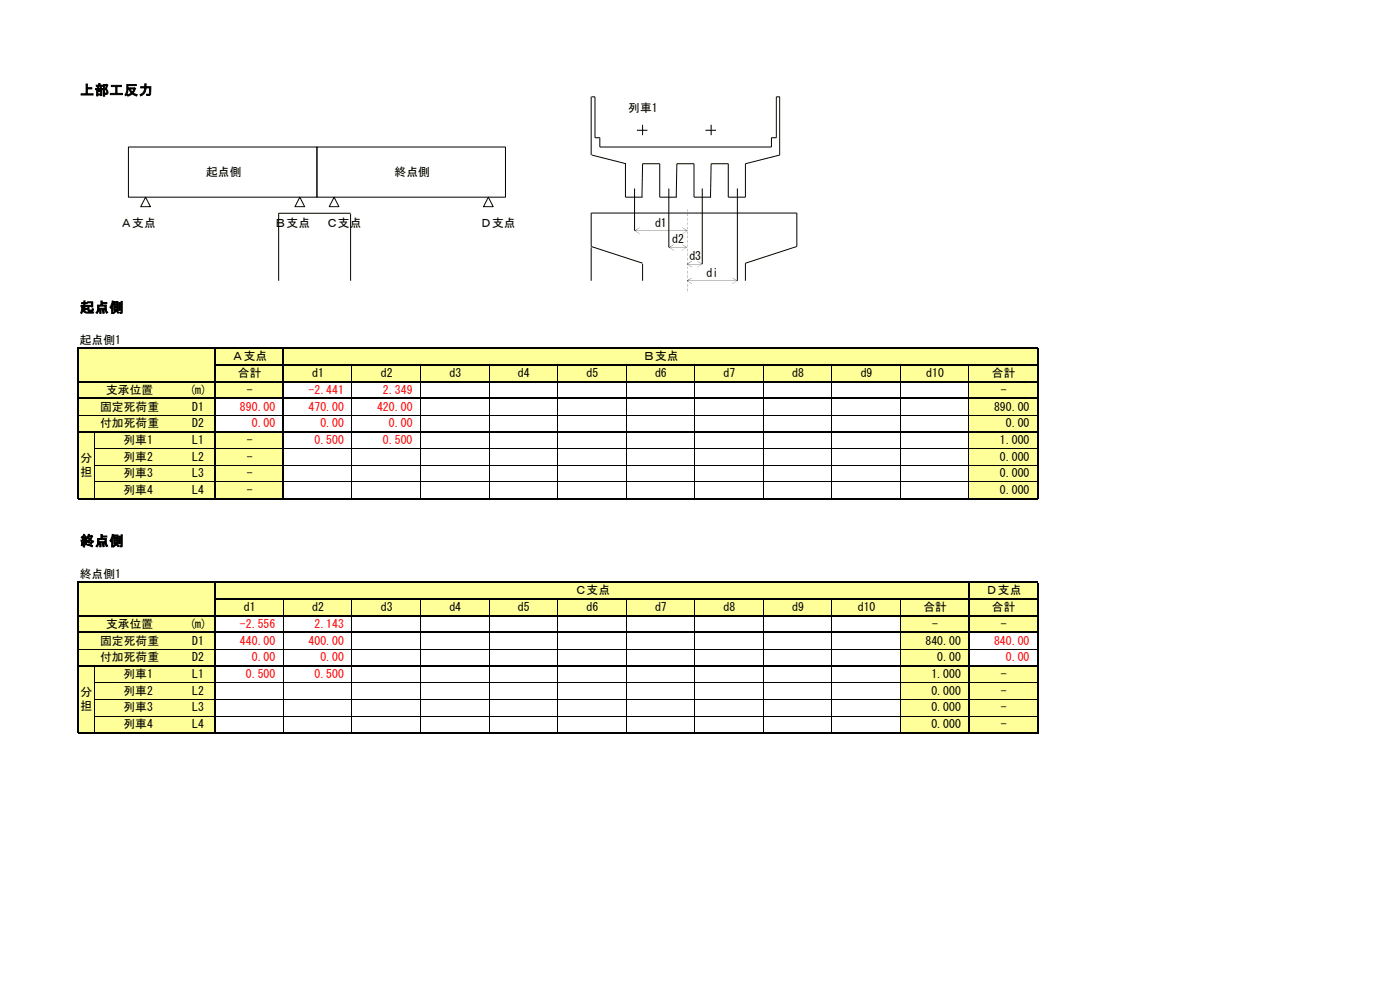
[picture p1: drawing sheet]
<svg xmlns="http://www.w3.org/2000/svg" width="420mm" height="297mm" viewBox="0 0 420 297" stroke-linecap="round" stroke-linejoin="round" font-family="sans-serif">
<g fill="#ff9">
<path d="M23.3 104.4h288.1v10.1h-288.1z"/>
<path d="M23.3 114.5h61.8v5h-61.8z"/>
<path d="M290.8 114.5h20.6v5h-20.6z"/>
<path d="M23.3 119.5h41.2v10.1h-41.2z"/>
<path d="M290.8 119.5h20.6v10.1h-20.6z"/>
<path d="M23.3 129.5h61.8v20.1h-61.8z"/>
<path d="M290.8 129.5h20.6v20.1h-20.6z"/>
<path d="M23.3 174.7h288.1v10.1h-288.1z"/>
<path d="M23.3 184.7h41.2v5.1h-41.2z"/>
<path d="M270.2 184.7h41.2v5.1h-41.2z"/>
<path d="M23.3 189.7h41.2v10.1h-41.2z"/>
<path d="M270.2 189.7h20.6v10.1h-20.6z"/>
<path d="M23.3 199.7h41.2v20.2h-41.2z"/>
<path d="M270.2 199.7h41.2v20.2h-41.2z"/>
</g>
<g fill="none" stroke="#000" stroke-width=".3">
<path d="M38.5 44.1h56.6v15.1h-56.6zM105.6 109.6v4.7M105.6 114.7v4.7M105.6 119.7v9.7M126.2 109.6v4.7M126.2 114.7v4.7M126.2 119.7v9.7M146.8 109.6v4.7M146.8 114.7v4.7M146.8 119.7v9.7M167.4 109.6v4.7M167.4 114.7v4.7"/>
<path d="M167.4 119.7v9.7M187.9 109.6v4.7M187.9 114.7v4.7M187.9 119.7v9.7M208.5 109.6v4.7M208.5 114.7v4.7M208.5 119.7v9.7M229.1 109.6v4.7M229.1 114.7v4.7M229.1 119.7v9.7M249.7 109.6v4.7M249.7 114.7v4.7"/>
<path d="M249.7 119.7v9.7M270.2 109.6v4.7M270.2 114.7v4.7M270.2 119.7v9.7M290.8 109.6v4.7M290.8 114.7v4.7M290.8 119.7v9.7M23.5 124.5h40.8M28.5 129.7v19.8M28.5 134.6h35.8M28.5 139.6h35.8M64.6 124.5h20.3"/>
<path d="M64.6 134.6h20.3M64.6 139.6h20.3M85.2 124.5h226M85.2 134.6h226M85.2 139.6h226M105.6 129.7v19.8M126.2 129.7v19.8M146.8 129.7v19.8M167.4 129.7v19.8M187.9 129.7v19.8M208.5 129.7v19.8M229.1 129.7v19.8"/>
<path d="M249.7 129.7v19.8M270.2 129.7v19.8M290.8 129.7v19.8M28.5 144.6h35.8M64.6 144.6h20.3M85.2 144.6h226M85.1 179.9v4.7M105.6 179.9v4.7M126.2 179.9v4.7M146.8 179.9v4.7M167.4 179.9v4.7M187.9 179.9v4.7"/>
<path d="M208.5 179.9v4.7M229.1 179.9v4.7M249.7 179.9v4.7M270.2 179.9v4.7M23.5 194.8h40.8M28.5 199.9v19.8M64.6 194.8h226M85.1 184.9v4.7M85.1 189.9v9.7M85.1 199.9v19.8M105.6 184.9v4.7M105.6 189.9v9.7"/>
<path d="M105.6 199.9v19.8M126.2 184.9v4.7M126.2 189.9v9.7M126.2 199.9v19.8M146.8 184.9v4.7M146.8 189.9v9.7M146.8 199.9v19.8M167.4 184.9v4.7M167.4 189.9v9.7M167.4 199.9v19.8M187.9 184.9v4.7M187.9 189.9v9.7"/>
<path d="M187.9 199.9v19.8M208.5 184.9v4.7M208.5 189.9v9.7M208.5 199.9v19.8M229.1 184.9v4.7M229.1 189.9v9.7M229.1 199.9v19.8M249.7 184.9v4.7M249.7 189.9v9.7M249.7 199.9v19.8M270.2 184.9v4.7M270.2 189.9v9.7"/>
<path d="M270.2 199.9v19.8M291 194.8h20.2M28.5 204.8h35.8M28.5 209.8h35.8M28.5 214.8h35.8M64.6 204.8h226M64.6 209.8h226M64.6 214.8h226M291 204.8h20.2M291 209.8h20.2M291 214.8h20.2"/>
</g>
<g fill="none" stroke="#000" stroke-width=".32">
<path d="M23.3 104.3v45.5M23.5 104.5h288M23.5 114.5h288M23.5 119.5h288M64.5 104.6v45.2M64.6 109.5h246.9M85.1 104.6v45.2M311.4 104.6v45.2M23.5 129.5h288M23.5 149.6h288M23.3 174.5v45.5M23.5 174.7h288"/>
<path d="M64.5 174.9v45.1M64.6 179.7h246.9M290.8 174.9v45.1M311.4 174.9v45.1M23.5 184.7h288M23.5 189.7h288M23.5 199.8h288M23.5 219.8h288"/>
</g>
<path d="M43.7 59.2l1.4 2.8h-2.9z" fill="#fff"/>
<path d="M43.7 59.2l1.4 2.8h-2.9z" fill="none" stroke="#000" stroke-width=".3"/>
<path d="M90 59.2l1.4 2.8h-2.9z" fill="#fff"/>
<path d="M90 59.2l1.4 2.8h-2.9zM95.1 44.1h56.6v15.1h-56.6z" fill="none" stroke="#000" stroke-width=".3"/>
<path d="M100.3 59.2l1.4 2.8h-2.9z" fill="#fff"/>
<path d="M100.3 59.2l1.4 2.8h-2.9z" fill="none" stroke="#000" stroke-width=".3"/>
<path d="M146.6 59.2l1.4 2.8h-2.9z" fill="#fff"/>
<g fill="none" stroke="#000" stroke-width=".3">
<path d="M177.4 29.1v17.4M177.5 29.1h1.1v12.2h1.4v2.8h51.5v-2.8h1.5v-12.2h1.1M191.1 39.1h3.2M192.8 37.4v3.2M211.7 39.1h3.2M213.4 37.4v3.2M234 29.1v17.4l-10.3 2.6v10.1h-5.1v-10.1h-5.2l-.2 10.1M146.6 59.2l1.4 2.8h-2.9zM177.6 46.5l10.3 2.6M187.7 49.1v10.1h5.1M190.4 56.6v12.6M192.7 59.2l.1-10.1h5.2v10.1h5.1"/>
<path d="M200.7 56.6v17.6M202.9 59.2l.2-10.1h5.2v10.1h5.1M210.8 56.6v22.6M221.3 56.6v27.6M105.2 64h-21.6v20.2M105.2 64.2v20M177.4 74.2v10M192.8 79.2v5M192.8 79l-15.4-5v-10.1h61.7v10.1l-15.4 5v5.2"/>
</g>
<g fill="#000">
<path d="M190.6 69.2l15.6 .1zM190.4 69.2l1.6-.9-1.4 1 1.4 .8zM204.8 68.3l1.5 .9-1.4 .9 1.3-.9z"/>
<path d="M200.9 74.2l5.2 .1zM200.7 74.2l1.6 1-1.4-1 1.4-.9zM204.6 73.3l1.5 .9-1.4 1 1.4-1z"/>
<path d="M206.3 62.8l.1 .7zM206.3 64.1l.1 .7z"/>
<path d="M206.3 65.4l.1 .7zM206.3 66.8l.1 .7z"/>
<path d="M206.3 68.1l.1 .7zM206.3 69.4l.1 .7z"/>
<path d="M206.3 70.7l.1 .8zM206.3 72.1l.1 .6z"/>
<path d="M206.3 73.4l.1 .7zM206.3 74.7l.1 .7z"/>
<path d="M206.3 76.1l.1 .6zM206.3 77.4l.1 .7z"/>
<path d="M206.3 78.7l.1 .7zM206.3 80l.1 .7z"/>
<path d="M206.2 79.2l4.5 .1zM209.2 78.3l1.5 .9-1.4 1 1.5-1zM206.1 79.2l1.6 1-1.5-1 1.5-.9z"/>
<path d="M206.3 81.3l.1 .7zM206.3 82.7l.1 .7zM206.3 84l.1 .7zM206.3 85.3l.1 .7zM206.3 86.6l.1 .8z"/>
<path d="M206.2 84.2l15 .1zM219.8 83.4l1.4 .8-1.4 1 1.5-1zM206.1 84.2l1.6 1-1.5-1 1.5-.8z"/>
</g>
<g font-size="4.2">
<text x="24.1" y="28.5">上部工反力</text>
<text x="24.1" y="93.7">起点側</text>
<text x="24.1" y="163.7">終点側</text>
</g>
<g font-size="3.5">
<text x="188.5" y="33.5">列車1</text>
<text x="61.8" y="52.9">起点側</text>
<text x="118.4" y="52.9">終点側</text>
<text x="36.1" y="68.2">Ａ支点</text>
<text x="82.4" y="68.2">Ｂ支点</text>
<text x="97.9" y="68.2">Ｃ支点</text>
<text x="144.1" y="68.2">Ｄ支点</text>
<text x="196.6" y="68">d1</text>
<text x="201.7" y="73">d2</text>
<text x="206.9" y="78">d3</text>
<text x="212" y="83">di</text>
<text x="23.9" y="103.3">起点側1</text>
<text x="69.6" y="108.1">Ａ支点</text>
<text x="71.4" y="113.1">合計</text>
<text x="93.7" y="113.1">d1</text>
<text x="114.3" y="113.1">d2</text>
<text x="134.9" y="113.1">d3</text>
<text x="155.4" y="113.1">d4</text>
<text x="176" y="113.1">d5</text>
<text x="193" y="108.1">Ｂ支点</text>
<text x="196.6" y="113.1">d6</text>
<text x="217.2" y="113.1">d7</text>
<text x="237.7" y="113.1">d8</text>
<text x="258.3" y="113.1">d9</text>
<text x="278" y="113.1">d10</text>
<text x="297.7" y="113.1">合計</text>
<text x="31.8" y="118.2">支承位置</text>
<text x="56.8" y="118.2">(m)</text>
<text x="74" y="118.2">-</text>
<text x="300.4" y="118.2">-</text>
<text x="30" y="123.2">固定死荷重</text>
<text x="57.7" y="123.2">D1</text>
<text x="298.3" y="123.2">890.00</text>
<text x="30" y="128.2">付加死荷重</text>
<text x="57.7" y="128.2">D2</text>
<text x="301.9" y="128.2">0.00</text>
<text x="37" y="133.2">列車1</text>
<text x="57.7" y="133.2">L1</text>
<text x="74" y="133.2">-</text>
<text x="300.1" y="133.2">1.000</text>
<text x="24.1" y="138.7">分</text>
<text x="24.1" y="142.7">担</text>
<text x="37" y="138.2">列車2</text>
<text x="37" y="143.2">列車3</text>
<text x="57.7" y="143.2">L3</text>
<text x="57.7" y="138.2">L2</text>
<text x="74" y="138.2">-</text>
<text x="74" y="143.2">-</text>
<text x="300.1" y="138.2">0.000</text>
<text x="300.1" y="143.2">0.000</text>
<text x="37" y="148.3">列車4</text>
<text x="57.7" y="148.3">L4</text>
<text x="74" y="148.3">-</text>
<text x="300.1" y="148.3">0.000</text>
<text x="23.9" y="173.5">終点側1</text>
<text x="172.5" y="178.3">Ｃ支点</text>
<text x="295.9" y="178.3">Ｄ支点</text>
<text x="73.2" y="183.4">d1</text>
<text x="93.7" y="183.4">d2</text>
<text x="114.3" y="183.4">d3</text>
<text x="134.9" y="183.4">d4</text>
<text x="155.4" y="183.4">d5</text>
<text x="176" y="183.4">d6</text>
<text x="196.6" y="183.4">d7</text>
<text x="217.2" y="183.4">d8</text>
<text x="237.7" y="183.4">d9</text>
<text x="257.4" y="183.4">d10</text>
<text x="277.1" y="183.4">合計</text>
<text x="297.7" y="183.4">合計</text>
<text x="31.8" y="188.4">支承位置</text>
<text x="56.8" y="188.4">(m)</text>
<text x="279.8" y="188.4">-</text>
<text x="300.4" y="188.4">-</text>
<text x="30" y="193.4">固定死荷重</text>
<text x="57.7" y="193.4">D1</text>
<text x="277.7" y="193.4">840.00</text>
<text x="30" y="198.4">付加死荷重</text>
<text x="37" y="203.4">列車1</text>
<text x="57.7" y="198.4">D2</text>
<text x="57.7" y="203.4">L1</text>
<text x="279.5" y="203.4">1.000</text>
<text x="281.3" y="198.4">0.00</text>
<text x="300.4" y="203.4">-</text>
<text x="24.1" y="209">分</text>
<text x="37" y="208.4">列車2</text>
<text x="57.7" y="208.4">L2</text>
<text x="279.5" y="208.4">0.000</text>
<text x="300.4" y="208.4">-</text>
<text x="24.1" y="213">担</text>
<text x="37" y="213.5">列車3</text>
<text x="57.7" y="213.5">L3</text>
<text x="279.5" y="213.5">0.000</text>
<text x="300.4" y="213.5">-</text>
<text x="37" y="218.5">列車4</text>
<text x="57.7" y="218.5">L4</text>
<text x="279.5" y="218.5">0.000</text>
<text x="300.4" y="218.5">-</text>
</g>
<g font-size="3.5" fill="#f00">
<text x="92.6" y="118.2">-2.441</text>
<text x="114.9" y="118.2">2.349</text>
<text x="72" y="123.2">890.00</text>
<text x="92.6" y="123.2">470.00</text>
<text x="113.2" y="123.2">420.00</text>
<text x="75.6" y="128.2">0.00</text>
<text x="96.1" y="128.2">0.00</text>
<text x="116.7" y="128.2">0.00</text>
<text x="94.4" y="133.2">0.500</text>
<text x="114.9" y="133.2">0.500</text>
<text x="72" y="188.4">-2.556</text>
<text x="94.4" y="188.4">2.143</text>
<text x="72" y="193.4">440.00</text>
<text x="92.6" y="193.4">400.00</text>
<text x="298.3" y="193.4">840.00</text>
<text x="73.8" y="203.4">0.500</text>
<text x="75.6" y="198.4">0.00</text>
<text x="94.4" y="203.4">0.500</text>
<text x="96.1" y="198.4">0.00</text>
<text x="301.9" y="198.4">0.00</text>
</g>
</svg>
